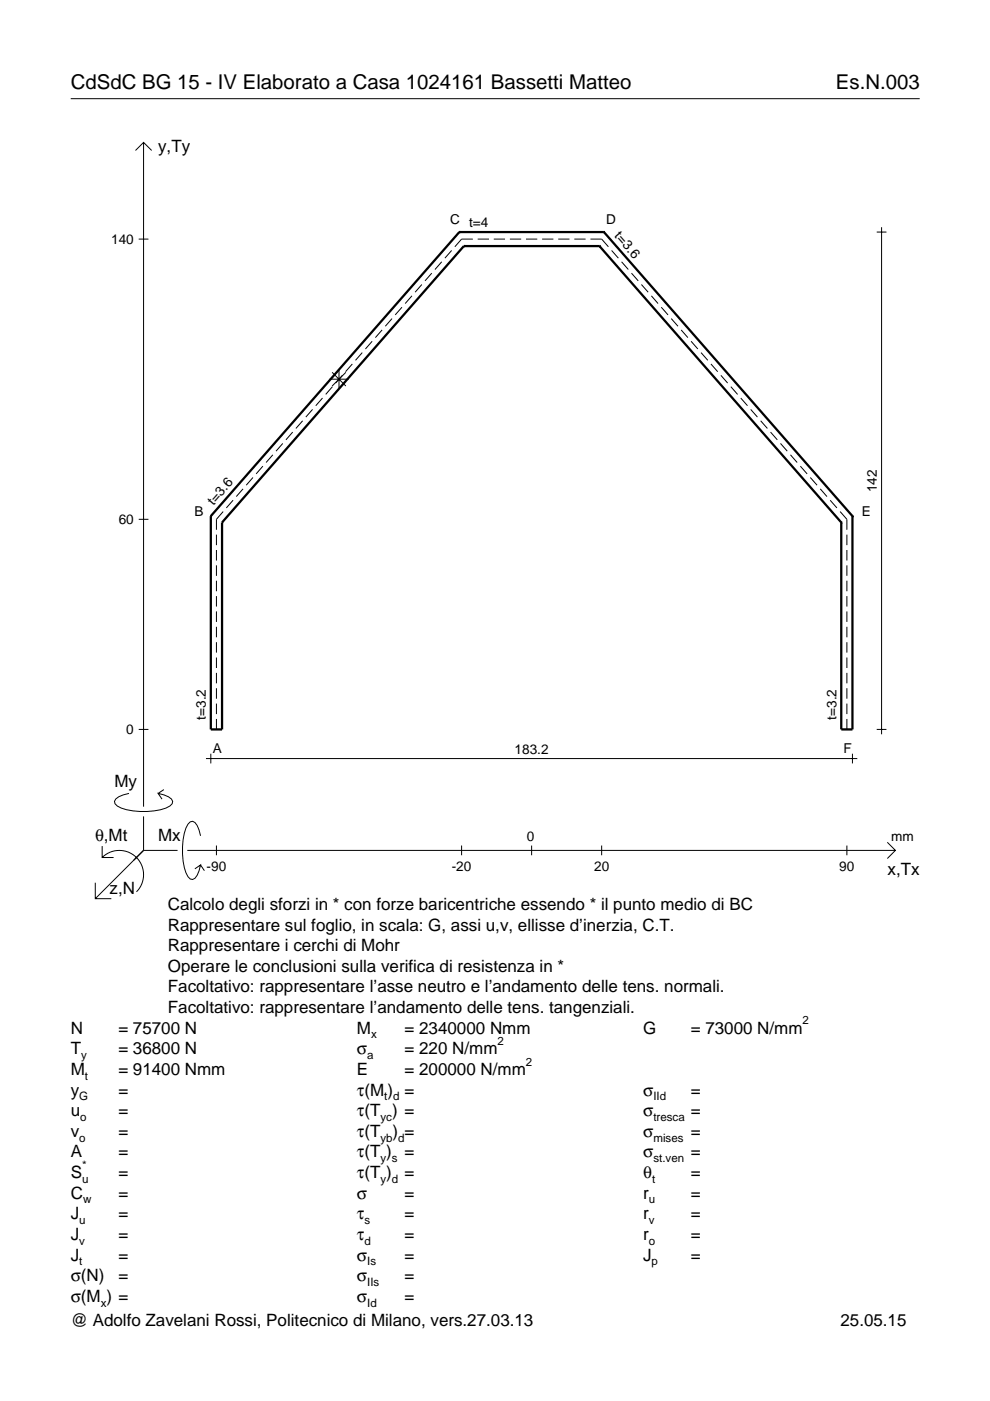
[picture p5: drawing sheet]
<svg xmlns="http://www.w3.org/2000/svg" width="210mm" height="297mm" viewBox="0 0 210 297" stroke-linecap="round" stroke-linejoin="round" font-family="sans-serif">
<g fill="none" stroke="#000" stroke-width=".21">
<path d="M15 20.9h180M28.7 31.9l1.7-1.7 1.8 1.7M30.4 30.2v140.8M29.4 50.7h2.1M91.5 57.9l-1.4 1.6M93.7 55.5l-1.5 1.6M95.8 53.1l-1.5 1.6M100.2 50.7h-2.3l-1.5 1.6M101.3 50.7h2.4M104.7 50.7h2.4M108.1 50.7h2.4M111.5 50.7h2.4"/>
<path d="M114.9 50.7h2.4M118.4 50.7h2.3M121.8 50.7h2.4M125.2 50.7h2.4l1.4 1.6M129.7 53.1l1.4 1.6M131.8 55.5l1.4 1.6M133.9 57.9l1.4 1.6M185.9 49.2h2M186.9 48.2v107.5M70.4 78.9l2.9 3M71.9 78.3v4.2M72.6 79.6l-1.4 1.6"/>
<path d="M73.3 78.9l-2.9 3M74.7 77.2l-1.4 1.6M76.8 74.8l-1.4 1.6M78.9 72.4l-1.4 1.6M81 70l-1.4 1.6M83.1 67.5l-1.4 1.7M85.2 65.1l-1.4 1.7M87.3 62.7l-1.4 1.7M89.4 60.3l-1.4 1.7M136 60.3l1.4 1.7M138.1 62.7l1.4 1.7M140.2 65.1l1.4 1.7"/>
<path d="M142.3 67.5l1.4 1.7M144.4 70l1.4 1.6M146.5 72.4l1.5 1.6M148.6 74.8l1.5 1.6M150.7 77.2l1.5 1.6M152.8 79.6l1.5 1.6M55.7 98.8l-1.4 1.7M57.8 96.4l-1.4 1.7M59.9 94l-1.4 1.7M62.1 91.6l-1.5 1.7M64.2 89.2l-1.5 1.6M66.3 86.8l-1.5 1.6"/>
<path d="M68.4 84.4l-1.5 1.6M69.8 80.4h4.1M70.5 82l-1.4 1.6M155 82l1.4 1.6M157.1 84.4l1.4 1.6M159.2 86.8l1.4 1.6M161.3 89.2l1.4 1.6M163.4 91.6l1.4 1.7M165.5 94l1.4 1.7M167.6 96.4l1.4 1.7M169.7 98.8l1.4 1.7M29.4 110.1h2.1"/>
<path d="M45.9 113.4v2.2M45.9 116.6v2.2M45.9 119.9v2.2M47.3 108.5l-1.4 1.6v2.2M49.4 106.1l-1.4 1.6M51.5 103.7l-1.4 1.6M53.6 101.2l-1.4 1.7M171.8 101.2l1.4 1.7M173.9 103.7l1.4 1.6M176 106.1l1.4 1.6M178.1 108.5l1.5 1.6v2.2M179.6 113.4v2.2"/>
<path d="M179.6 116.6v2.2M179.6 119.9v2.2M45.9 123.1v2.3M45.9 126.4v2.2M45.9 129.6v2.3M45.9 132.9v2.2M45.9 136.2v2.2M45.9 139.4v2.2M179.6 123.1v2.3M179.6 126.4v2.2M179.6 129.6v2.3M179.6 132.9v2.2"/>
<path d="M179.6 136.2v2.2M179.6 139.4v2.2M29.4 154.7h2.1M44.7 159.8v2.1M45.9 142.7v2.2M45.9 145.9v2.2M45.9 149.2v2.2M45.9 152.4v2.3M179.6 142.7v2.2M179.6 145.9v2.2M179.6 149.2v2.2M179.6 152.4v2.3"/>
<path d="M180.7 159.8v2.1M185.9 154.7h2M21.7 179.4v2.4h2.4M27.3 168.2a3.6 3.6 0 0 0-3 1.7l.1 .5a5.6 5.6 0 0 0 3.8 1.5 13.4 13.4 0 0 0 7.8-1l.5-.5 .1-.5a3.6 3.6 0 0 0-3.1-1.7l.8 1.2M30.4 173.1v7.2M34.7 167.4l-1.2 .8M42.5 177.2a3.6 3.6 0 0 0-1.7-3.1l-.5 .2a5.7 5.7 0 0 0-1.5 3.7 13.3 13.3 0 0 0 1 7.9l.5 .5 .5 .1a3.6 3.6 0 0 0 1.7-3.1l-1.2 .8M43.7 160.8h138.1M45.9 179.3v2M97.9 179.3v2M112.7 179.3v2M127.6 179.3v2"/>
<path d="M179.6 179.3v2M188.1 178.6l1.7 1.7-1.7 1.7M20.2 187.2v3.3h3.4M21.7 181.8a5.1 5.1 0 0 1 7.2 0 5.1 5.1 0 0 1 0 7.3M30.4 180.3l-10.2 10.2M30.4 180.3h7.2M39.7 180.3h150.1M42.5 183.4l.8 1.2"/>
</g>
<g fill="none" stroke="#000" stroke-width=".48">
<path d="M97.4 49.2h.1M97.4 49.2l-52.7 60.2M97.4 49.2h30.6M98.3 52.2h.1M98.3 52.2l-51.2 58.6M98.3 52.2h28.8M127.1 52.2h.1M127.1 52.2l51.3 58.6M128 49.2h.1M128 49.2l52.7 60.2M44.7 109.4h.1M44.7 109.4v45.3h2.4v-43.9"/>
<path d="M47.1 110.8h.1M178.4 110.8h.1M180.7 109.4h.1M180.7 109.4v45.3h-2.3v-43.9"/>
</g>
<g font-size="4.3">
<text x="15" y="18.9">CdSdC BG 15 - IV Elaborato a Casa 1024161 Bassetti Matteo</text>
<text x="177.2" y="18.9">Es.N.003</text>
</g>
<g font-size="3.6">
<text x="33.5" y="32.3">y,Ty</text>
<text x="24.3" y="166.9">My</text>
<text x="20.1" y="178.2">θ,Mt</text>
<text x="33.5" y="178.2">Mx</text>
<text x="188.2" y="185.5">x,Tx</text>
<text x="23.2" y="189.6">z,N</text>
<text x="35.6" y="192.9">Calcolo degli sforzi in * con forze baricentriche essendo * il punto medio di BC</text>
<text x="35.6" y="197.3">Rappresentare sul foglio, in scala: G, assi u,v, ellisse d’inerzia, C.T.</text>
<text x="35.6" y="201.7">Rappresentare i cerchi di Mohr</text>
<text x="35.6" y="206">Operare le conclusioni sulla verifica di resistenza in *</text>
<text x="35.6" y="210.4">Facoltativo: rappresentare l’asse neutro e l’andamento delle tens. normali.</text>
<text x="35.6" y="214.8">Facoltativo: rappresentare l’andamento delle tens. tangenziali.</text>
<text x="15" y="219.2">N</text>
<text x="25.1" y="219.2">= 75700 N</text>
<text x="75.7" y="219.2">M</text>
<text x="85.8" y="219.2">= 2340000 Nmm</text>
<text x="136.4" y="219.2">G</text>
<text x="146.5" y="219.2">= 73000 N/mm</text>
<text x="15" y="227.9">M</text>
<text x="15" y="223.5">T</text>
<text x="25.1" y="223.5">= 36800 N</text>
<text x="25.1" y="227.9">= 91400 Nmm</text>
<text x="75.7" y="223.5">σ</text>
<text x="75.7" y="227.9">E</text>
<text x="85.8" y="223.5">= 220 N/mm</text>
<text x="85.8" y="227.9">= 200000 N/mm</text>
<text x="15" y="232.3">y</text>
<text x="25.1" y="232.3">=</text>
<text x="75.7" y="232.3">τ(M ) =</text>
<text x="136.4" y="232.3">σ</text>
<text x="146.5" y="232.3">=</text>
<text x="15" y="236.7">u</text>
<text x="25.1" y="236.7">=</text>
<text x="75.7" y="236.7">τ(T ) =</text>
<text x="136.4" y="236.7">σ</text>
<text x="146.5" y="236.7">=</text>
<text x="15" y="241">v</text>
<text x="15" y="245.4">A</text>
<text x="25.1" y="241">=</text>
<text x="25.1" y="245.4">=</text>
<text x="75.7" y="245.4">τ(T )</text>
<text x="75.7" y="241">τ(T</text>
<text x="83.3" y="241">) =</text>
<text x="85.8" y="245.4">=</text>
<text x="136.4" y="241">σ</text>
<text x="136.4" y="245.4">σ</text>
<text x="146.5" y="241">=</text>
<text x="146.5" y="245.4">=</text>
<text x="15" y="249.8">S</text>
<text x="25.1" y="249.8">=</text>
<text x="75.7" y="249.8">τ(T )</text>
<text x="85.8" y="249.8">=</text>
<text x="136.4" y="249.8">θ</text>
<text x="146.5" y="249.8">=</text>
<text x="15" y="254.2">C</text>
<text x="25.1" y="254.2">=</text>
<text x="75.7" y="254.2">σ</text>
<text x="85.8" y="254.2">=</text>
<text x="136.4" y="254.2">r</text>
<text x="146.5" y="254.2">=</text>
<text x="15" y="258.5">J</text>
<text x="15" y="262.9">J</text>
<text x="25.1" y="258.5">=</text>
<text x="25.1" y="262.9">=</text>
<text x="75.7" y="258.5">τ</text>
<text x="75.7" y="262.9">τ</text>
<text x="85.8" y="258.5">=</text>
<text x="85.8" y="262.9">=</text>
<text x="136.4" y="258.5">r</text>
<text x="136.4" y="262.9">r</text>
<text x="146.5" y="258.5">=</text>
<text x="146.5" y="262.9">=</text>
<text x="15" y="267.3">J</text>
<text x="25.1" y="267.3">=</text>
<text x="75.7" y="267.3">σ</text>
<text x="85.8" y="267.3">=</text>
<text x="136.4" y="267.3">J</text>
<text x="146.5" y="267.3">=</text>
<text x="15" y="271.7">σ(N)</text>
<text x="25.1" y="271.7">=</text>
<text x="75.7" y="271.7">σ</text>
<text x="85.8" y="271.7">=</text>
<text x="15" y="281.2">@ Adolfo Zavelani Rossi, Politecnico di Milano, vers.27.03.13</text>
<text x="15" y="276">σ(M ) =</text>
<text x="75.7" y="276">σ</text>
<text x="85.8" y="276">=</text>
<text x="178.2" y="281.2">25.05.15</text>
</g>
<g font-size="2.9">
<text x="95.4" y="47.5">C t=4</text>
<text x="128.5" y="47.5">D</text>
<text x="23.6" y="51.7">140</text>
<text x="130.2" y="50.1" transform="rotate(49 130.2 50.1)">t=3.6</text>
<text x="45.3" y="107.2" transform="rotate(-49 45.3 107.2)">t=3.6</text>
<text x="185.9" y="104.3" transform="rotate(-90 185.9 104.3)">142</text>
<text x="25.2" y="111.1">60</text>
<text x="41.2" y="109.4">B</text>
<text x="182.7" y="109.4">E</text>
<text x="26.8" y="155.7">0</text>
<text x="43.7" y="152.6" transform="rotate(-90 43.7 152.6)">t=3.2</text>
<text x="177.3" y="152.6" transform="rotate(-90 177.3 152.6)">t=3.2</text>
<text x="45.1" y="159.6">A</text>
<text x="109.1" y="159.8">183.2</text>
<text x="178.8" y="159.6">F</text>
<text x="111.7" y="178.2">0</text>
<text x="189" y="178.2">mm</text>
<text x="43.8" y="184.7">-90</text>
<text x="95.8" y="184.7">-20</text>
<text x="126" y="184.7">20</text>
<text x="178" y="184.7">90</text>
</g>
<g font-size="2.4">
<text x="78.7" y="220.2">x</text>
<text x="105.5" y="221.5">2</text>
<text x="170.2" y="217.2">2</text>
<text x="17.2" y="224.5">y</text>
<text x="77.9" y="224.5">a</text>
<text x="111.5" y="225.9">2</text>
<text x="16.8" y="233.3">G</text>
<text x="18" y="228.9">t</text>
<text x="81.5" y="233.3">t d</text>
<text x="138.5" y="233.3">IId</text>
<text x="17" y="237.7">o</text>
<text x="80.7" y="237.7">yc</text>
<text x="138.5" y="237.7">tresca</text>
<text x="16.8" y="242">o</text>
<text x="80.7" y="242">yb d</text>
<text x="138.5" y="242">mises</text>
<text x="17.4" y="250.8">u</text>
<text x="17.4" y="247.8">*</text>
<text x="80.7" y="246.4">y s</text>
<text x="80.7" y="250.8">y d</text>
<text x="138.2" y="250.8">t</text>
<text x="138.5" y="246.4">st.ven</text>
<text x="17.6" y="255.2">w</text>
<text x="137.6" y="255.2">u</text>
<text x="16.8" y="259.5">u</text>
<text x="16.8" y="263.9">v</text>
<text x="77.3" y="259.5">s</text>
<text x="77.3" y="263.9">d</text>
<text x="137.6" y="259.5">v</text>
<text x="137.6" y="263.9">o</text>
<text x="16.8" y="268.3">t</text>
<text x="77.9" y="268.3">Is</text>
<text x="138.2" y="268.3">p</text>
<text x="77.9" y="272.7">IIs</text>
<text x="21.4" y="277">x</text>
<text x="77.9" y="277">Id</text>
</g>
</svg>
